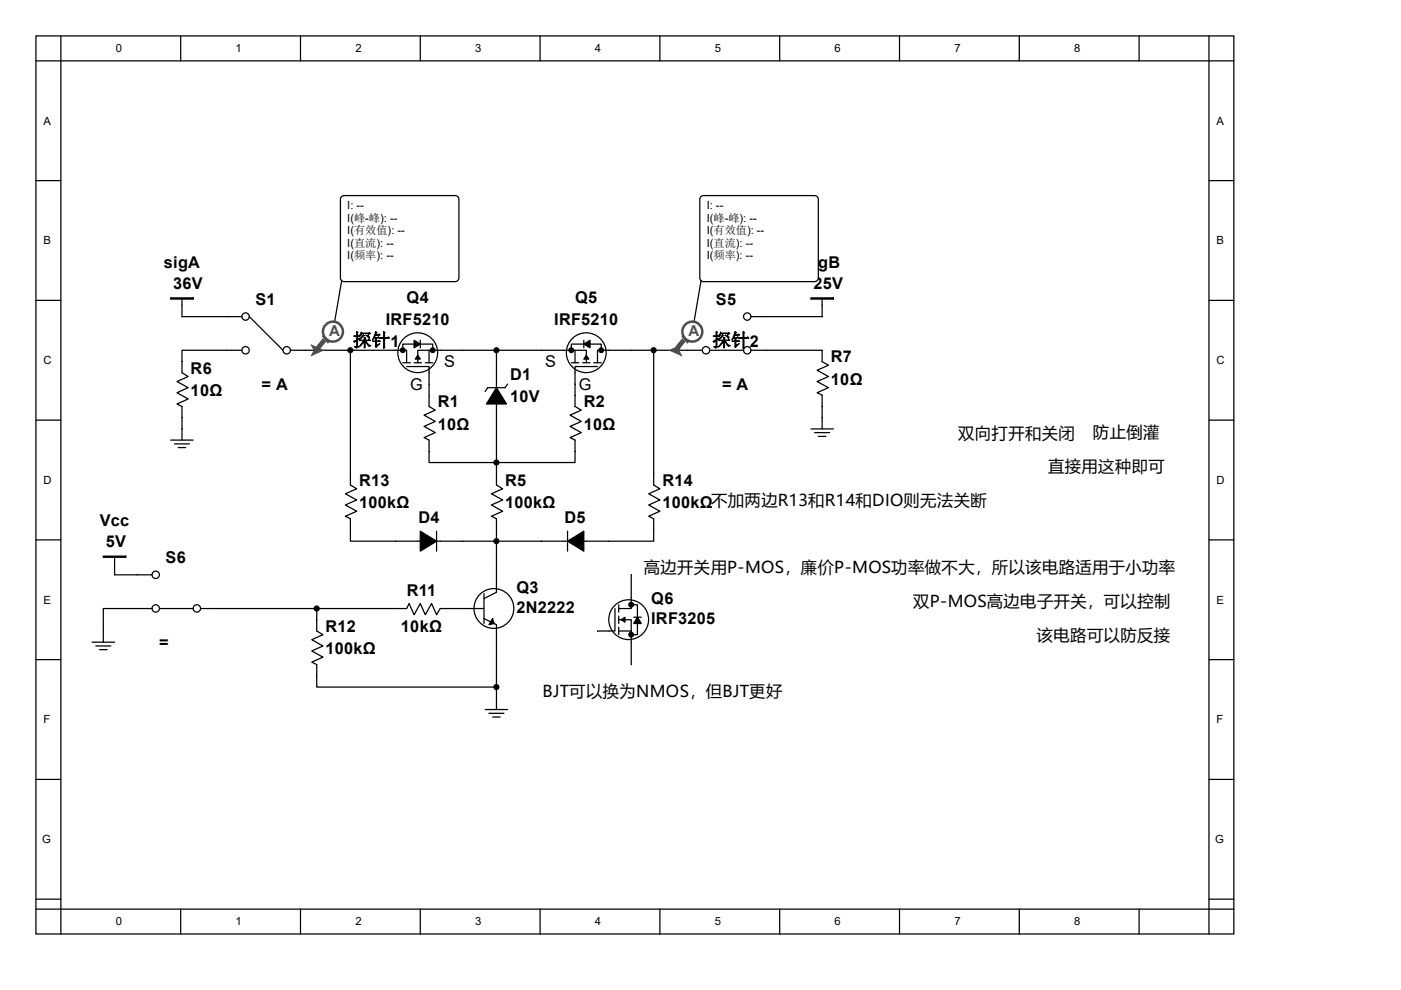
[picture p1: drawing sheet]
<svg xmlns="http://www.w3.org/2000/svg" width="297mm" height="210mm" viewBox="0 0 297 210" stroke-linecap="round" stroke-linejoin="round" font-family="sans-serif">
<g fill="none" stroke="#000" stroke-width=".26">
<path d="M7.6 12.9h254M7.6 7.6h254v190.5h-254zM12.9 7.6v190.5M38.3 7.6v5.3M63.7 7.6v5.3M89.1 7.6v5.3M114.5 7.6v5.3M139.9 7.6v5.3M165.3 7.6v5.3M190.7 7.6v5.3M216.1 7.6v5.3M241.5 7.6v5.3"/>
<path d="M256.3 7.6v190.5M7.6 38.3h5.3M256.3 38.3h5.3M7.6 63.7h5.3M38.6 63.5v3.7h12.7M51.3 74.3h-12.7v4.8l1.3 .8-2.4 1 2.4 1.3-2.4 1.1 2.4 1.3-2.4 1.1 1.1 .5v7.1M52.9 67.2l7.1 7.1M61.6 74.3h24.6v2.6M74.3 74.3v28.6l1.3 .8-2.4 1 2.4 1.3-2.4 1.1 2.4 1.3-2.4 1.1 1.1 .5v4.8h64.3v-4.8l-1.1-.5 2.4-1.1-2.4-1.3 2.4-1.1-2.4-1.3 2.4-1-1.3-.8v-28.6M85.4 74.3v-1.3h6.4v1.3M85.4 76.9h1.6M86.2 77.7h4.8v8.5l1.3 .8-2.4 1.1 2.4 1.3-2.4 1 2.4 1.4-2.4 1 1.1 .5v4.8h30.9v-4.8l-1-.5 2.4-1-2.4-1.4 2.4-1-2.4-1.3 2.4-1.1-1.4-.8v-8.5h4.8"/>
<path d="M87.8 76.9h1.6M89.1 72.2v1.6M90.2 76.9h1.6M91 76.9v-2.6h7.1h23.8v2.6M91 74.3h-2.4v2.6M105.3 74.3v28.6l1.3 .8-2.4 1 2.4 1.3-2.4 1.1 2.4 1.3-2.4 1.1 1.1 .5v15.6l-2.7 1.4M121.1 76.9h1.6M121.1 74.3v-1.3h6.4v1.3M121.9 74.3h2.4v2.6M123.5 76.9h1.6M123.8 72.2v1.6M125.9 76.9h1.6"/>
<path d="M148.9 74.3h-22.2v2.6M150.5 74.3h7.1M159.2 74.3h15.1v2.4l1.3 .8-2.4 1 2.4 1.4-2.4 1 2.4 1.3-2.4 1.1 1.1 .5v7.2M174.3 63.5v3.7h-15.1M256.3 63.7h5.3M7.6 89.1h5.3M36.2 93.3h4.8M37 94.1h3.2M37.8 94.9h1.6M107.6 81.4l-.5 .8h-3.7l-.5 .8M171.9 91h4.8M172.7 91.8h3.2"/>
<path d="M173.5 92.6h1.6M256.3 89.1h5.3M7.6 114.5h5.3M24.3 118.2v3.7h7.9M92.6 112.7v4.2M120.3 112.7v4.2M256.3 114.5h5.3M7.6 139.9h5.3M19.5 136.2h4.8M20.3 137h3.2M21.1 137.8h1.6M32.2 129.1h-10.3v7.1"/>
<path d="M33.8 129.1h7.2M42.5 129.1h43.7l.5-1.1 1.1 2.4 1.3-2.4 1.1 2.4 1.3-2.4 1.1 2.4 .7-1.3h9.3M67.2 129.1v4.7l1.3 .8-2.4 1.1 2.4 1.3-2.4 1.1 2.4 1.3-2.4 1 1.1 .6v4.7h38.1v4.8M102.6 131.2l2.7 1.3v13.2M102.6 125.9v6.3M130.4 129.1v4.7h-3.7M131.2 131.4h2.6v2.4M131.2 133.8h2.6v7.2M131.2 128.3v1.6M131.2 130.7v1.5M131.2 133v1.6M133.8 121.9v7.2h-2.6"/>
<path d="M133.8 128.3h1.3v6.3h-1.3M134.4 130.9h1.6M256.3 139.9h5.3M102.9 150.5h4.7M103.7 151.3h3.1M104.5 152.1h1.5M7.6 165.3h5.3M256.3 165.3h5.3M7.6 190.7h5.3M7.6 192.8h254M38.3 192.8v5.3M63.7 192.8v5.3"/>
<path d="M89.1 192.8v5.3M114.5 192.8v5.3M139.9 192.8v5.3M165.3 192.8v5.3M190.7 192.8v5.3M216.1 192.8v5.3M241.5 192.8v5.3M256.3 190.7h5.3"/>
<circle cx="52.1" cy="67.1" r=".78"/>
<circle cx="52.1" cy="74.3" r=".78"/>
<circle cx="60.8" cy="74.3" r=".78"/>
<circle cx="88.6" cy="74.8" r="4.2"/>
<circle cx="124.3" cy="74.8" r="4.2"/>
<circle cx="149.7" cy="74.3" r=".78"/>
<circle cx="158.4" cy="74.3" r=".78"/>
<circle cx="158.4" cy="67.1" r=".78"/>
<circle cx="33" cy="121.9" r=".78"/>
<circle cx="33" cy="129.1" r=".78"/>
<circle cx="41.7" cy="129.1" r=".78"/>
<circle cx="104.7" cy="129.1" r="4.2"/>
<circle cx="133.3" cy="131.4" r="4.2"/>
</g>
<g fill="#000" stroke="#000" stroke-width=".26">
<path d="M36.2 63.2v.2h4.7v-.2z" fill-rule="evenodd"/>
<path d="M87.8 72.2l1.3 .8-1.3 .8z" fill-rule="evenodd"/>
<path d="M88.6 75.4l.5 .8h-1z" fill-rule="evenodd"/>
<path d="M124.3 75.4l.5 .8h-1z" fill-rule="evenodd"/>
<path d="M123.8 73l1.3-.8v1.6z" fill-rule="evenodd"/>
<path d="M171.9 63.2v.2h4.8v-.2z" fill-rule="evenodd"/>
<path d="M105.3 82.2l2.1 3.5h-4.3z" fill-rule="evenodd"/>
<path d="M21.9 118v.2h4.7v-.2z" fill-rule="evenodd"/>
<path d="M89.1 112.7l3.5 2.1-3.5 2.1z" fill-rule="evenodd"/>
<path d="M120.3 114.8l3.5-2.1v4.2z" fill-rule="evenodd"/>
<path d="M104.5 131.2l.2 1-1 .3z" fill-rule="evenodd"/>
<path d="M131.7 131.4l.8-.5v1.1z" fill-rule="evenodd"/>
<path d="M135.1 130.9l.9 1.3h-1.6z" fill-rule="evenodd"/>
<circle cx="74.3" cy="74.3" r=".52"/>
<circle cx="105.2" cy="74.3" r=".52"/>
<circle cx="138.6" cy="74.3" r=".52"/>
<circle cx="105.2" cy="98.1" r=".52"/>
<circle cx="105.2" cy="114.8" r=".52"/>
<circle cx="67.1" cy="129.1" r=".52"/>
<circle cx="105.2" cy="145.7" r=".52"/>
</g>
<g fill="#000" stroke="#000" stroke-width=".21">
<circle cx="85.4" cy="74.3" r=".52"/>
<circle cx="91.7" cy="74.3" r=".52"/>
<circle cx="121.1" cy="74.3" r=".52"/>
<circle cx="127.5" cy="74.3" r=".52"/>
<circle cx="133.8" cy="134.6" r=".52"/>
<circle cx="133.8" cy="128.3" r=".52"/>
</g>
<path d="M72.4 41.7l.6-.2h23.5a.79 .79 0 0 1 .8 .8v16.6a.8 .8 0 0 1-.8 .8h-23.5a.79 .79 0 0 1-.8-.8v-16.6z" fill-rule="evenodd" fill="#fff" stroke="#000" stroke-width=".26"/>
<path d="M72.5 59.5l-1.9 10.8" fill="none" stroke="#000" stroke-width=".26"/>
<path d="M66.1 73.2l2.4 1.1-2.4 1.1 .5-1.1z" fill-rule="evenodd" fill="#505050"/>
<path d="M66.1 73.2l2.4 1.1-2.4 1.1 .5-1.1z" fill="none" stroke="#505050" stroke-width=".26"/>
<path d="M68.5 71.9l.5 .6-1.3 1.5-.5 .3v-.8z" fill-rule="evenodd" fill="#505050"/>
<path d="M68.5 71.9l.5 .6-1.3 1.5-.5 .3v-.8z" fill="none" stroke="#505050" stroke-width=".26"/>
<path d="M68.5 71.4h.2l1.1 1.1-.3 .2z" fill-rule="evenodd" fill="#505050"/>
<path d="M68.5 71.4h.2l1.1 1.1-.3 .2z" fill="none" stroke="#505050" stroke-width=".26"/>
<circle cx="70.6" cy="70.3" r="2.12" fill="#fff"/>
<circle cx="70.6" cy="70.3" r="2.12" fill="none" stroke="#505050" stroke-width=".53"/>
<path d="M148.6 41.7l.6-.2h23.5a.79 .79 0 0 1 .8 .8v16.6a.8 .8 0 0 1-.8 .8h-23.5a.79 .79 0 0 1-.8-.8v-16.6z" fill-rule="evenodd" fill="#fff" stroke="#000" stroke-width=".26"/>
<path d="M148.7 59.5l-1.9 10.8" fill="none" stroke="#000" stroke-width=".26"/>
<path d="M142 74.3l2.4-1.1-.5 1.1 .5 1.1z" fill-rule="evenodd" fill="#505050"/>
<path d="M142 74.3l2.4-1.1-.5 1.1 .5 1.1z" fill="none" stroke="#505050" stroke-width=".26"/>
<path d="M144.7 71.9l.5 .6-1.3 1.5-.5 .3v-.8z" fill-rule="evenodd" fill="#505050"/>
<path d="M144.7 71.9l.5 .6-1.3 1.5-.5 .3v-.8z" fill="none" stroke="#505050" stroke-width=".26"/>
<path d="M144.7 71.4h.2l1.1 1.1-.3 .2z" fill-rule="evenodd" fill="#505050"/>
<path d="M144.7 71.4h.2l1.1 1.1-.3 .2z" fill="none" stroke="#505050" stroke-width=".26"/>
<circle cx="146.8" cy="70.3" r="2.12" fill="#fff"/>
<circle cx="146.8" cy="70.3" r="2.12" fill="none" stroke="#505050" stroke-width=".53"/>
<g font-size="4">
<text x="74.8" y="73.5">探针</text>
<text x="151" y="73.5">探针</text>
</g>
<g font-size="3.5">
<text x="34.8" y="56.8">sigA</text>
<text x="170.5" y="56.8">sigB</text>
<text x="36.7" y="61.3">36V</text>
<text x="54.1" y="64.7">S1</text>
<text x="86.2" y="64.2">Q4</text>
<text x="121.9" y="64.2">Q5</text>
<text x="151.8" y="64.7">S5</text>
<text x="172.5" y="61.3">25V</text>
<text x="81.8" y="68.9">IRF5210</text>
<text x="117.5" y="68.9">IRF5210</text>
<text x="94.1" y="77.9">S</text>
<text x="115.6" y="77.9">S</text>
<text x="176.2" y="76.9">R7</text>
<text x="40.4" y="79.2">R6</text>
<text x="55.5" y="82.7">= A</text>
<text x="87" y="82.7">G</text>
<text x="108.2" y="80.6">D1</text>
<text x="122.7" y="82.7">G</text>
<text x="153.1" y="82.7">= A</text>
<text x="176.2" y="81.6">10Ω</text>
<text x="40.4" y="84">10Ω</text>
<text x="92.8" y="86.4">R1</text>
<text x="108.2" y="85.3">10V</text>
<text x="123.8" y="86.4">R2</text>
<text x="92.8" y="91.2">10Ω</text>
<text x="123.8" y="91.2">10Ω</text>
<text x="203.2" y="93">双向打开和关闭</text>
<text x="231.7" y="93">防止倒灌</text>
<text x="222.2" y="100.2">直接用这种即可</text>
<text x="76.2" y="103.1">R13</text>
<text x="76.2" y="107.8">100kΩ</text>
<text x="107.1" y="103.1">R5</text>
<text x="107.1" y="107.8">100kΩ</text>
<text x="140.4" y="103.1">R14</text>
<text x="140.4" y="107.8">100kΩ不加两边R13和R14和DIO则无法关断</text>
<text x="21.1" y="111.5">Vcc</text>
<text x="88.7" y="111">D4</text>
<text x="119.7" y="111">D5</text>
<text x="22.4" y="116">5V</text>
<text x="35.1" y="119.5">S6</text>
<text x="109.5" y="125.8">Q3</text>
<text x="136.5" y="121.6">高边开关用P-MOS，廉价P-MOS功率做不大，所以该电路适用于小功率</text>
<text x="86.2" y="126.3">R11</text>
<text x="109.5" y="130">2N2222</text>
<text x="138.1" y="128.2">Q6</text>
<text x="193.6" y="128.7">双P-MOS高边电子开关，可以控制</text>
<text x="33.7" y="137.5">=</text>
<text x="69" y="134">R12</text>
<text x="85" y="134">10kΩ</text>
<text x="138.1" y="132.4">IRF3205</text>
<text x="219.8" y="135.9">该电路可以防反接</text>
<text x="69" y="138.8">100kΩ</text>
<text x="115" y="147.8">BJT可以换为NMOS，但BJT更好</text>
</g>
<g font-size="3.4">
<text x="82.8" y="73.5">1</text>
<text x="159" y="73.5">2</text>
</g>
<g font-size="3.2" fill="#505050">
<text x="69.8" y="71.3">A</text>
<text x="146" y="71.3">A</text>
</g>
<g font-size="2.4">
<text x="24.5" y="11.1">0</text>
<text x="49.9" y="11.1">1</text>
<text x="75.3" y="11.1">2</text>
<text x="100.7" y="11.1">3</text>
<text x="126.1" y="11.1">4</text>
<text x="151.5" y="11.1">5</text>
<text x="176.9" y="11.1">6</text>
<text x="202.3" y="11.1">7</text>
<text x="227.7" y="11.1">8</text>
<text x="9.2" y="26.4">A</text>
<text x="257.9" y="26.4">A</text>
<text x="73.6" y="44.4">I: --</text>
<text x="73.6" y="47.1">I(峰-峰): --</text>
<text x="149.8" y="44.4">I: --</text>
<text x="149.8" y="47.1">I(峰-峰): --</text>
<text x="9.2" y="51.8">B</text>
<text x="73.6" y="49.7">I(有效值): --</text>
<text x="73.6" y="52.3">I(直流): --</text>
<text x="149.8" y="49.7">I(有效值): --</text>
<text x="149.8" y="52.3">I(直流): --</text>
<text x="257.9" y="51.8">B</text>
<text x="73.6" y="55">I(频率): --</text>
<text x="149.8" y="55">I(频率): --</text>
<text x="9.2" y="77.2">C</text>
<text x="257.9" y="77.2">C</text>
<text x="9.2" y="102.6">D</text>
<text x="257.9" y="102.6">D</text>
<text x="9.2" y="128">E</text>
<text x="257.9" y="128">E</text>
<text x="9.2" y="153.4">F</text>
<text x="257.9" y="153.4">F</text>
<text x="8.9" y="178.8">G</text>
<text x="257.6" y="178.8">G</text>
<text x="24.5" y="196.3">0</text>
<text x="49.9" y="196.3">1</text>
<text x="75.3" y="196.3">2</text>
<text x="100.7" y="196.3">3</text>
<text x="126.1" y="196.3">4</text>
<text x="151.5" y="196.3">5</text>
<text x="176.9" y="196.3">6</text>
<text x="202.3" y="196.3">7</text>
<text x="227.7" y="196.3">8</text>
</g>
</svg>
